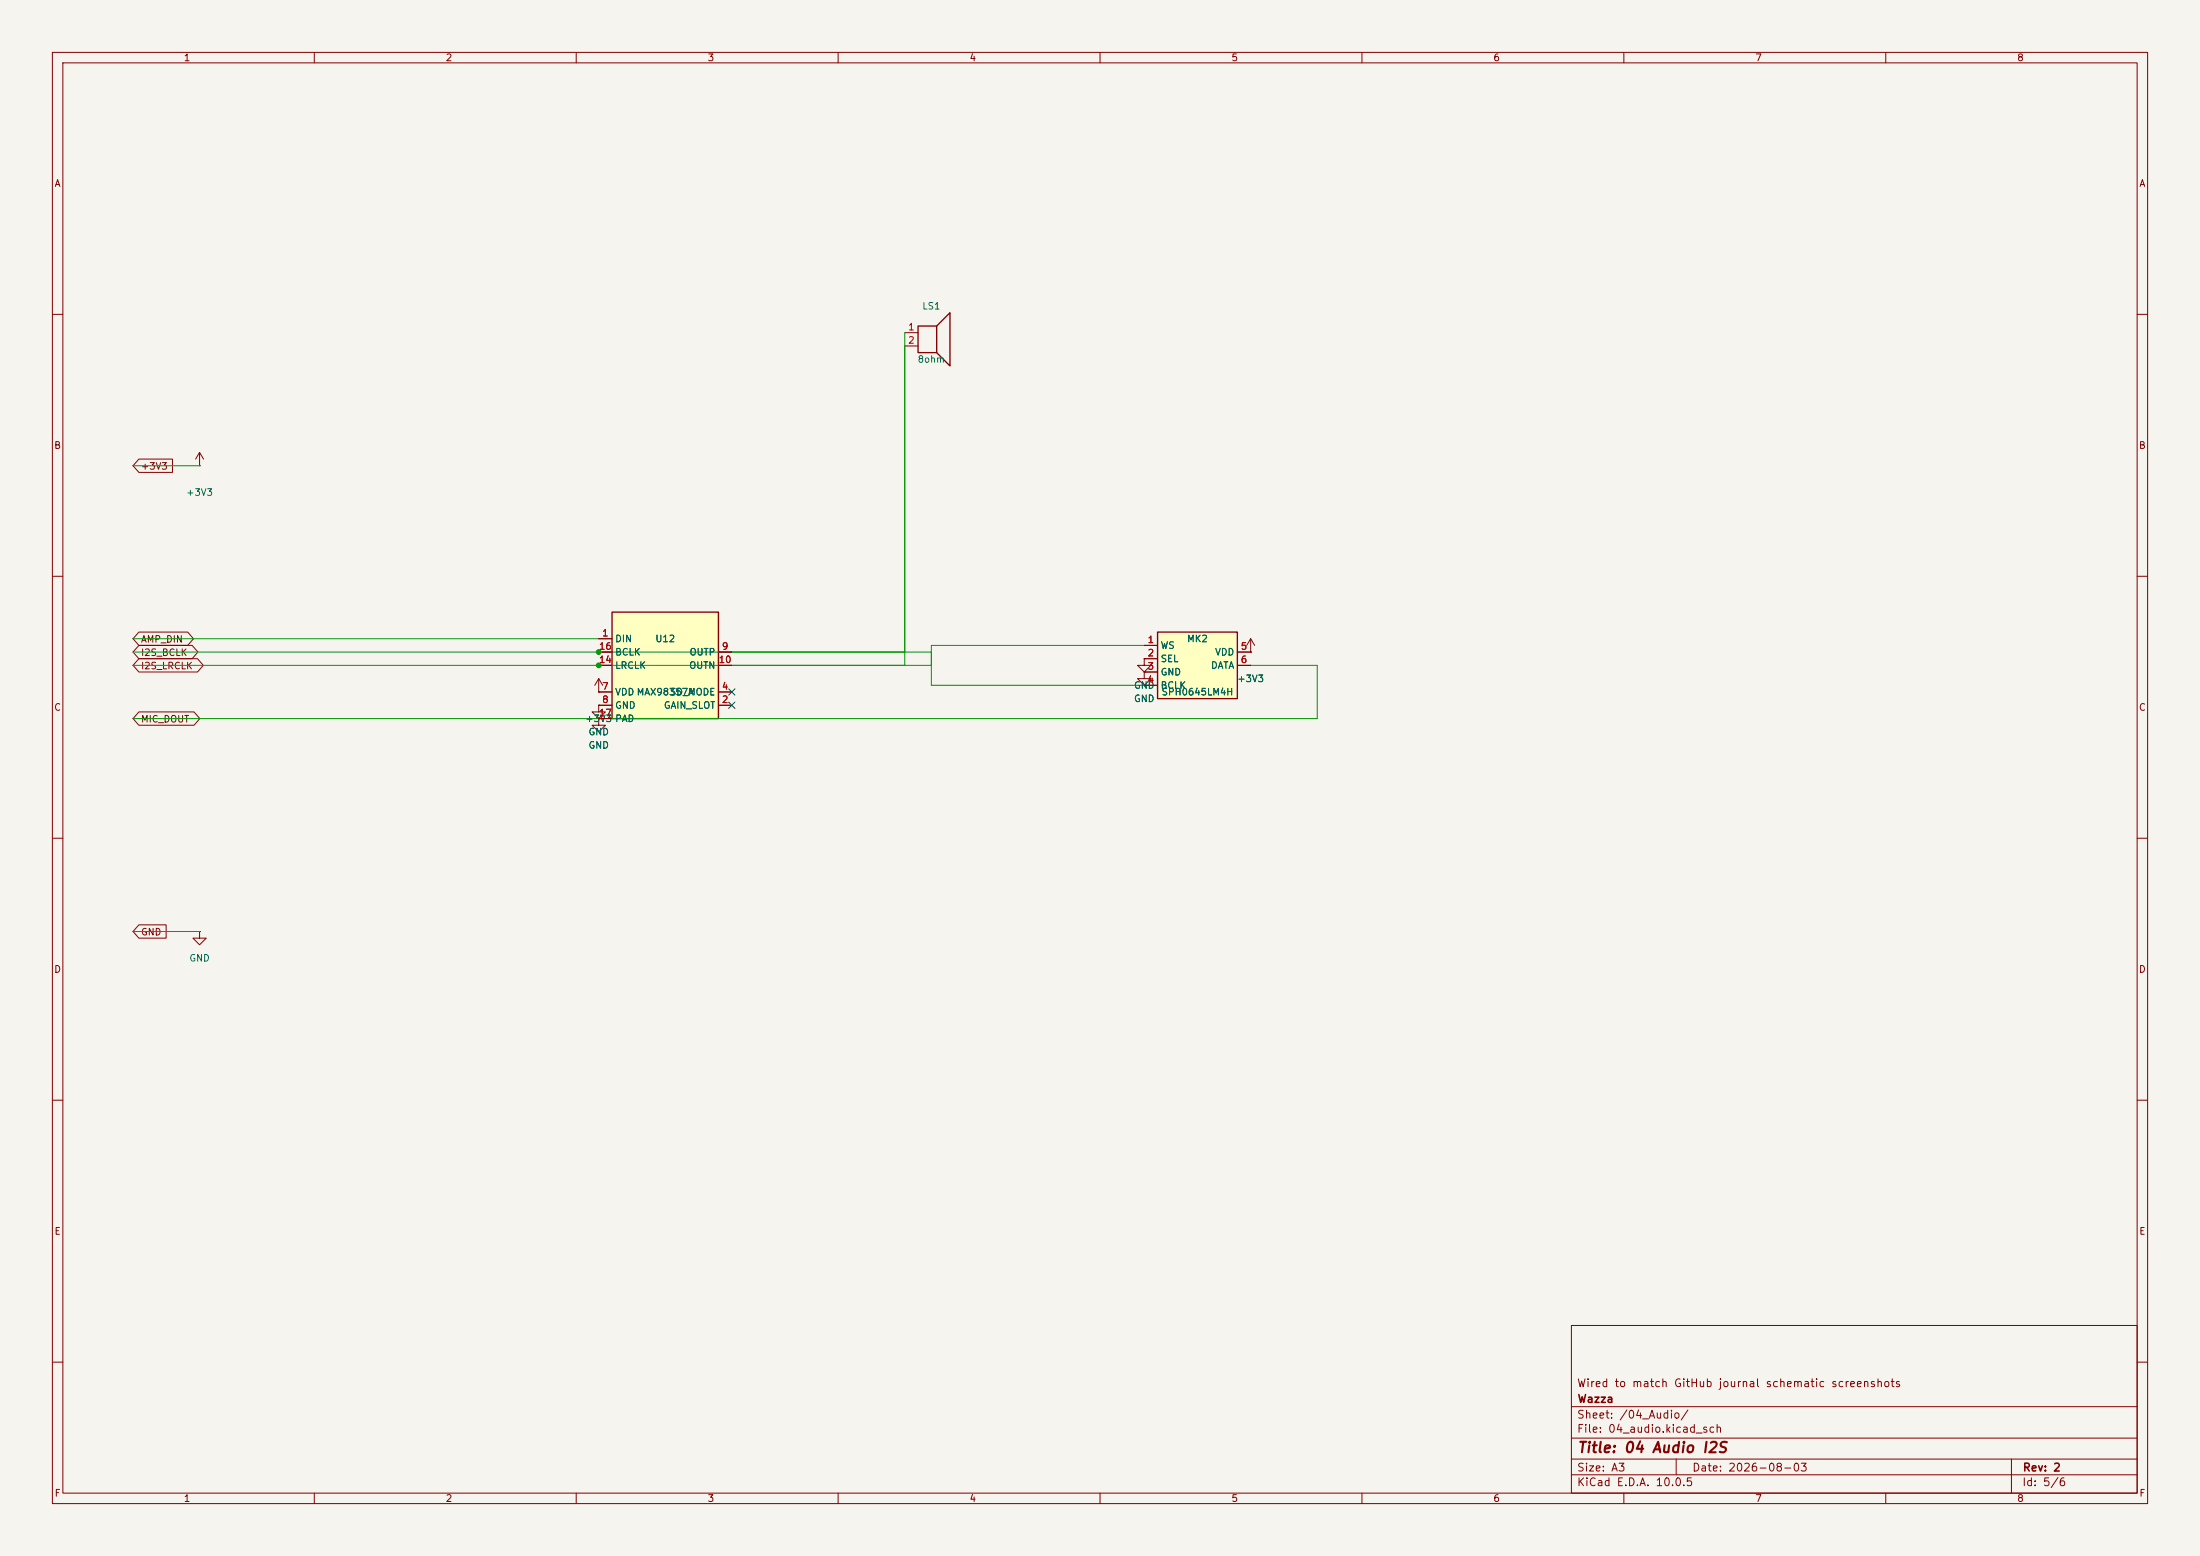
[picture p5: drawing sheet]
(kicad_sch
 (version 20260306)
 (generator "eeschema")
 (generator_version "10.0")
 (paper "A3")
 (title_block
  (title "04 Audio I2S")
  (date "2026-08-03")
  (rev "2")
  (company "Wazza")
  (comment 1 "Wired to match GitHub journal schematic screenshots"))
(lib_symbols
(symbol "Device:Speaker"
  (pin_names
   (offset 0) (hide yes))
  (exclude_from_sim no)
  (in_bom yes)
  (on_board yes)
  (in_pos_files yes)
  (duplicate_pin_numbers_are_jumpers no)
  (property "Reference" "LS" (at 1.27 5.715 0) (show_name no) (do_not_autoplace no) (effects (font (size 1.27 1.27)) (justify right)))
  (property "Value" "Speaker" (at 1.27 3.81 0) (show_name no) (do_not_autoplace no) (effects (font (size 1.27 1.27)) (justify right)))
  (property "Footprint" "" (at 0 -5.08 0) (show_name no) (do_not_autoplace no) (hide yes) (effects (font (size 1.27 1.27))))
  (property "Datasheet" "" (at -0.254 -1.27 0) (show_name no) (do_not_autoplace no) (hide yes) (effects (font (size 1.27 1.27))))
  (property "Description" "Speaker" (at 0 0 0) (show_name no) (do_not_autoplace no) (hide yes) (effects (font (size 1.27 1.27))))
  (symbol "Speaker_0_0"
   (rectangle (start -2.54 1.27) (end 1.016 -3.81) (stroke (width 0.254) (type default)) (fill (type none)))
   (polyline (pts (xy 1.016 1.27) (xy 3.556 3.81) (xy 3.556 -6.35) (xy 1.016 -3.81)) (stroke (width 0.254) (type default)) (fill (type none))))
  (symbol "Speaker_1_1"
   (pin input line (at -5.08 0 0) (length 2.54) (name "1" (effects (font (size 1.27 1.27)))) (number "1" (effects (font (size 1.27 1.27)))))
   (pin input line (at -5.08 -2.54 0) (length 2.54) (name "2" (effects (font (size 1.27 1.27)))) (number "2" (effects (font (size 1.27 1.27))))))
  (embedded_fonts no))
(symbol "Wazza:MAX98357A"
  (exclude_from_sim no)
  (in_bom yes)
  (on_board yes)
  (in_pos_files yes)
  (duplicate_pin_numbers_are_jumpers no)
  (property "Reference" "U" (at 0 12.7 0) (show_name no) (do_not_autoplace no) (effects (font (size 1.27 1.27))))
  (property "Value" "MAX98357A" (at 0 -12.7 0) (show_name no) (do_not_autoplace no) (effects (font (size 1.27 1.27))))
  (property "Footprint" "Package_DFN_QFN:QFN-16-1EP_3x3mm_P0.5mm" (at 0 0 0) (show_name no) (do_not_autoplace no) (hide yes) (effects (font (size 1.27 1.27))))
  (property "Datasheet" "" (at 0 0 0) (show_name no) (do_not_autoplace no) (hide yes) (effects (font (size 1.27 1.27))))
  (property "Description" "" (at 0 0 0) (show_name no) (do_not_autoplace no) (hide yes) (effects (font (size 1.27 1.27))))
  (symbol "MAX98357A_0_1"
   (rectangle (start -10.16 10.16) (end 10.16 -10.16) (stroke (width 0.254) (type default)) (fill (type background))))
  (symbol "MAX98357A_1_1"
   (pin input line (at -12.7 5.08 0) (length 2.54) (name "DIN" (effects (font (size 1.27 1.27)))) (number "1" (effects (font (size 1.27 1.27)))))
   (pin input line (at 12.7 -7.62 180) (length 2.54) (name "GAIN_SLOT" (effects (font (size 1.27 1.27)))) (number "2" (effects (font (size 1.27 1.27)))))
   (pin input line (at 12.7 -5.08 180) (length 2.54) (name "SD_MODE" (effects (font (size 1.27 1.27)))) (number "4" (effects (font (size 1.27 1.27)))))
   (pin power_in line (at -12.7 -5.08 0) (length 2.54) (name "VDD" (effects (font (size 1.27 1.27)))) (number "7" (effects (font (size 1.27 1.27)))))
   (pin power_in line (at -12.7 -7.62 0) (length 2.54) (name "GND" (effects (font (size 1.27 1.27)))) (number "8" (effects (font (size 1.27 1.27)))))
   (pin output line (at 12.7 2.54 180) (length 2.54) (name "OUTP" (effects (font (size 1.27 1.27)))) (number "9" (effects (font (size 1.27 1.27)))))
   (pin output line (at 12.7 0 180) (length 2.54) (name "OUTN" (effects (font (size 1.27 1.27)))) (number "10" (effects (font (size 1.27 1.27)))))
   (pin input line (at -12.7 0 0) (length 2.54) (name "LRCLK" (effects (font (size 1.27 1.27)))) (number "14" (effects (font (size 1.27 1.27)))))
   (pin input line (at -12.7 2.54 0) (length 2.54) (name "BCLK" (effects (font (size 1.27 1.27)))) (number "16" (effects (font (size 1.27 1.27)))))
   (pin passive line (at -12.7 -10.16 0) (length 2.54) (name "PAD" (effects (font (size 1.27 1.27)))) (number "17" (effects (font (size 1.27 1.27))))))
  (embedded_fonts no))
(symbol "Wazza:SPH0645LM4H"
  (exclude_from_sim no)
  (in_bom yes)
  (on_board yes)
  (in_pos_files yes)
  (duplicate_pin_numbers_are_jumpers no)
  (property "Reference" "MK" (at 0 8.89 0) (show_name no) (do_not_autoplace no) (effects (font (size 1.27 1.27))))
  (property "Value" "SPH0645LM4H" (at 0 -8.89 0) (show_name no) (do_not_autoplace no) (effects (font (size 1.27 1.27))))
  (property "Footprint" "" (at 0 0 0) (show_name no) (do_not_autoplace no) (hide yes) (effects (font (size 1.27 1.27))))
  (property "Datasheet" "" (at 0 0 0) (show_name no) (do_not_autoplace no) (hide yes) (effects (font (size 1.27 1.27))))
  (property "Description" "" (at 0 0 0) (show_name no) (do_not_autoplace no) (hide yes) (effects (font (size 1.27 1.27))))
  (symbol "SPH0645LM4H_0_1"
   (rectangle (start -7.62 6.35) (end 7.62 -6.35) (stroke (width 0.254) (type default)) (fill (type background))))
  (symbol "SPH0645LM4H_1_1"
   (pin input line (at -10.16 3.81 0) (length 2.54) (name "WS" (effects (font (size 1.27 1.27)))) (number "1" (effects (font (size 1.27 1.27)))))
   (pin input line (at -10.16 1.27 0) (length 2.54) (name "SEL" (effects (font (size 1.27 1.27)))) (number "2" (effects (font (size 1.27 1.27)))))
   (pin power_in line (at -10.16 -1.27 0) (length 2.54) (name "GND" (effects (font (size 1.27 1.27)))) (number "3" (effects (font (size 1.27 1.27)))))
   (pin input line (at -10.16 -3.81 0) (length 2.54) (name "BCLK" (effects (font (size 1.27 1.27)))) (number "4" (effects (font (size 1.27 1.27)))))
   (pin power_in line (at 10.16 2.54 180) (length 2.54) (name "VDD" (effects (font (size 1.27 1.27)))) (number "5" (effects (font (size 1.27 1.27)))))
   (pin output line (at 10.16 0 180) (length 2.54) (name "DATA" (effects (font (size 1.27 1.27)))) (number "6" (effects (font (size 1.27 1.27))))))
  (embedded_fonts no))
(symbol "power:+3V3"
  (power global)
  (pin_numbers (hide yes))
  (pin_names
   (offset 0) (hide yes))
  (exclude_from_sim no)
  (in_bom yes)
  (on_board yes)
  (in_pos_files yes)
  (duplicate_pin_numbers_are_jumpers no)
  (property "Reference" "#PWR" (at 0 -3.81 0) (show_name no) (do_not_autoplace no) (hide yes) (effects (font (size 1.27 1.27))))
  (property "Value" "+3V3" (at 0 3.556 0) (show_name no) (do_not_autoplace no) (effects (font (size 1.27 1.27))))
  (property "Footprint" "" (at 0 0 0) (show_name no) (do_not_autoplace no) (hide yes) (effects (font (size 1.27 1.27))))
  (property "Datasheet" "" (at 0 0 0) (show_name no) (do_not_autoplace no) (hide yes) (effects (font (size 1.27 1.27))))
  (property "Description" "Power symbol creates a global label with name \"+3V3\"" (at 0 0 0) (show_name no) (do_not_autoplace no) (hide yes) (effects (font (size 1.27 1.27))))
  (symbol "+3V3_0_1"
   (polyline (pts (xy -0.762 1.27) (xy 0 2.54)) (stroke (width 0) (type default)) (fill (type none)))
   (polyline (pts (xy 0 2.54) (xy 0.762 1.27)) (stroke (width 0) (type default)) (fill (type none)))
   (polyline (pts (xy 0 0) (xy 0 2.54)) (stroke (width 0) (type default)) (fill (type none))))
  (symbol "+3V3_1_1"
   (pin power_in line (at 0 0 90) (length 0) (name "" (effects (font (size 1.27 1.27)))) (number "1" (effects (font (size 1.27 1.27))))))
  (embedded_fonts no))
(symbol "power:GND"
  (power global)
  (pin_numbers (hide yes))
  (pin_names
   (offset 0) (hide yes))
  (exclude_from_sim no)
  (in_bom yes)
  (on_board yes)
  (in_pos_files yes)
  (duplicate_pin_numbers_are_jumpers no)
  (property "Reference" "#PWR" (at 0 -6.35 0) (show_name no) (do_not_autoplace no) (hide yes) (effects (font (size 1.27 1.27))))
  (property "Value" "GND" (at 0 -3.81 0) (show_name no) (do_not_autoplace no) (effects (font (size 1.27 1.27))))
  (property "Footprint" "" (at 0 0 0) (show_name no) (do_not_autoplace no) (hide yes) (effects (font (size 1.27 1.27))))
  (property "Datasheet" "" (at 0 0 0) (show_name no) (do_not_autoplace no) (hide yes) (effects (font (size 1.27 1.27))))
  (property "Description" "Power symbol creates a global label with name \"GND\" , ground" (at 0 0 0) (show_name no) (do_not_autoplace no) (hide yes) (effects (font (size 1.27 1.27))))
  (symbol "GND_0_1"
   (polyline (pts (xy 0 0) (xy 0 -1.27) (xy 1.27 -1.27) (xy 0 -2.54) (xy -1.27 -1.27) (xy 0 -1.27)) (stroke (width 0) (type default)) (fill (type none))))
  (symbol "GND_1_1"
   (pin power_in line (at 0 0 270) (length 0) (name "" (effects (font (size 1.27 1.27)))) (number "1" (effects (font (size 1.27 1.27))))))
  (embedded_fonts no)))
 (global_label "+3V3"
  (shape input)
  (at 25.4 88.9 0)
  (fields_autoplaced yes)
  (effects (font (size 1.27 1.27)) (justify left))
  (property "Intersheetrefs" "${INTERSHEET_REFS}" (at 25.4 88.9 0) (hide yes) (show_name no) (do_not_autoplace no) (effects (font (size 1.27 1.27)))))
 (wire
  (pts (xy 25.4 88.9) (xy 38.1 88.9))
  (stroke (width 0) (type default)))
 (global_label "GND"
  (shape input)
  (at 25.4 177.8 0)
  (fields_autoplaced yes)
  (effects (font (size 1.27 1.27)) (justify left))
  (property "Intersheetrefs" "${INTERSHEET_REFS}" (at 25.4 177.8 0) (hide yes) (show_name no) (do_not_autoplace no) (effects (font (size 1.27 1.27)))))
 (wire
  (pts (xy 25.4 177.8) (xy 38.1 177.8))
  (stroke (width 0) (type default)))
 (wire
  (pts (xy 139.7 124.46) (xy 172.72 124.46))
  (stroke (width 0) (type default)))
 (wire
  (pts (xy 172.72 124.46) (xy 172.72 63.5))
  (stroke (width 0) (type default)))
 (wire
  (pts (xy 139.7 127) (xy 172.72 127))
  (stroke (width 0) (type default)))
 (wire
  (pts (xy 172.72 127) (xy 172.72 66.04))
  (stroke (width 0) (type default)))
 (global_label "I2S_LRCLK"
  (shape bidirectional)
  (at 25.4 127 0)
  (fields_autoplaced yes)
  (effects (font (size 1.27 1.27)) (justify left))
  (property "Intersheetrefs" "${INTERSHEET_REFS}" (at 25.4 127 0) (hide yes) (show_name no) (do_not_autoplace no) (effects (font (size 1.27 1.27)))))
 (wire
  (pts (xy 25.4 127) (xy 114.3 127))
  (stroke (width 0) (type default)))
 (wire
  (pts (xy 114.3 127) (xy 177.8 127))
  (stroke (width 0) (type default)))
 (wire
  (pts (xy 177.8 127) (xy 177.8 123.19))
  (stroke (width 0) (type default)))
 (wire
  (pts (xy 177.8 123.19) (xy 218.44 123.19))
  (stroke (width 0) (type default)))
 (junction
  (at 114.3 127)
  (diameter 0)
  (color 0 0 0 0))
 (global_label "I2S_BCLK"
  (shape bidirectional)
  (at 25.4 124.46 0)
  (fields_autoplaced yes)
  (effects (font (size 1.27 1.27)) (justify left))
  (property "Intersheetrefs" "${INTERSHEET_REFS}" (at 25.4 124.46 0) (hide yes) (show_name no) (do_not_autoplace no) (effects (font (size 1.27 1.27)))))
 (wire
  (pts (xy 25.4 124.46) (xy 114.3 124.46))
  (stroke (width 0) (type default)))
 (wire
  (pts (xy 114.3 124.46) (xy 177.8 124.46))
  (stroke (width 0) (type default)))
 (wire
  (pts (xy 177.8 124.46) (xy 177.8 130.81))
  (stroke (width 0) (type default)))
 (wire
  (pts (xy 177.8 130.81) (xy 218.44 130.81))
  (stroke (width 0) (type default)))
 (junction
  (at 114.3 124.46)
  (diameter 0)
  (color 0 0 0 0))
 (global_label "AMP_DIN"
  (shape bidirectional)
  (at 25.4 121.92 0)
  (fields_autoplaced yes)
  (effects (font (size 1.27 1.27)) (justify left))
  (property "Intersheetrefs" "${INTERSHEET_REFS}" (at 25.4 121.92 0) (hide yes) (show_name no) (do_not_autoplace no) (effects (font (size 1.27 1.27)))))
 (wire
  (pts (xy 25.4 121.92) (xy 114.3 121.92))
  (stroke (width 0) (type default)))
 (global_label "MIC_DOUT"
  (shape bidirectional)
  (at 25.4 137.16 0)
  (fields_autoplaced yes)
  (effects (font (size 1.27 1.27)) (justify left))
  (property "Intersheetrefs" "${INTERSHEET_REFS}" (at 25.4 137.16 0) (hide yes) (show_name no) (do_not_autoplace no) (effects (font (size 1.27 1.27)))))
 (wire
  (pts (xy 25.4 137.16) (xy 251.46 137.16))
  (stroke (width 0) (type default)))
 (wire
  (pts (xy 251.46 137.16) (xy 251.46 127))
  (stroke (width 0) (type default)))
 (wire
  (pts (xy 251.46 127) (xy 238.76 127))
  (stroke (width 0) (type default)))
 (no_connect
  (at 139.7 134.62))
 (no_connect
  (at 139.7 132.08))
 (symbol
  (lib_id "Wazza:MAX98357A")
  (at 127 127 0)
  (unit 1)
  (body_style 1)
  (exclude_from_sim no)
  (in_bom yes)
  (on_board yes)
  (in_pos_files yes)
  (dnp no)
  (property "Reference" "U12" (at 127 121.92 0) (show_name no) (do_not_autoplace no) (effects (font (size 1.27 1.27))))
  (property "Value" "MAX98357A" (at 127 132.08 0) (show_name no) (do_not_autoplace no) (effects (font (size 1.27 1.27))))
  (property "Footprint" "" (at 127 127 0) (hide yes) (show_name no) (do_not_autoplace no) (effects (font (size 1.27 1.27))))
  (property "Datasheet" "~" (at 127 127 0) (hide yes) (show_name no) (do_not_autoplace no) (effects (font (size 1.27 1.27))))
  (property "Description" "" (at 127 127 0) (hide yes) (show_name no) (do_not_autoplace no) (effects (font (size 1.27 1.27))))

  (pin "1")
  (pin "2")
  (pin "4")
  (pin "7")
  (pin "8")
  (pin "9")
  (pin "10")
  (pin "14")
  (pin "16")
  (pin "17"))
 (symbol
  (lib_id "Wazza:SPH0645LM4H")
  (at 228.6 127 0)
  (unit 1)
  (body_style 1)
  (exclude_from_sim no)
  (in_bom yes)
  (on_board yes)
  (in_pos_files yes)
  (dnp no)
  (property "Reference" "MK2" (at 228.6 121.92 0) (show_name no) (do_not_autoplace no) (effects (font (size 1.27 1.27))))
  (property "Value" "SPH0645LM4H" (at 228.6 132.08 0) (show_name no) (do_not_autoplace no) (effects (font (size 1.27 1.27))))
  (property "Footprint" "" (at 228.6 127 0) (hide yes) (show_name no) (do_not_autoplace no) (effects (font (size 1.27 1.27))))
  (property "Datasheet" "~" (at 228.6 127 0) (hide yes) (show_name no) (do_not_autoplace no) (effects (font (size 1.27 1.27))))
  (property "Description" "" (at 228.6 127 0) (hide yes) (show_name no) (do_not_autoplace no) (effects (font (size 1.27 1.27))))

  (pin "1")
  (pin "2")
  (pin "3")
  (pin "4")
  (pin "5")
  (pin "6"))
 (symbol
  (lib_id "Device:Speaker")
  (at 177.8 63.5 0)
  (unit 1)
  (body_style 1)
  (exclude_from_sim no)
  (in_bom yes)
  (on_board yes)
  (in_pos_files yes)
  (dnp no)
  (property "Reference" "LS1" (at 177.8 58.42 0) (show_name no) (do_not_autoplace no) (effects (font (size 1.27 1.27))))
  (property "Value" "8ohm" (at 177.8 68.58 0) (show_name no) (do_not_autoplace no) (effects (font (size 1.27 1.27))))
  (property "Footprint" "" (at 177.8 63.5 0) (hide yes) (show_name no) (do_not_autoplace no) (effects (font (size 1.27 1.27))))
  (property "Datasheet" "~" (at 177.8 63.5 0) (hide yes) (show_name no) (do_not_autoplace no) (effects (font (size 1.27 1.27))))
  (property "Description" "" (at 177.8 63.5 0) (hide yes) (show_name no) (do_not_autoplace no) (effects (font (size 1.27 1.27))))

  (pin "1")
  (pin "2"))
 (symbol
  (lib_id "power:+3V3")
  (at 114.3 132.08 0)
  (unit 1)
  (body_style 1)
  (exclude_from_sim no)
  (in_bom no)
  (on_board no)
  (in_pos_files no)
  (dnp no)
  (property "Reference" "#PWR01" (at 114.3 127 0) (hide yes) (show_name no) (do_not_autoplace no) (effects (font (size 1.27 1.27))))
  (property "Value" "+3V3" (at 114.3 137.16 0) (show_name no) (do_not_autoplace no) (effects (font (size 1.27 1.27))))
  (property "Footprint" "" (at 114.3 132.08 0) (hide yes) (show_name no) (do_not_autoplace no) (effects (font (size 1.27 1.27))))
  (property "Datasheet" "~" (at 114.3 132.08 0) (hide yes) (show_name no) (do_not_autoplace no) (effects (font (size 1.27 1.27))))
  (property "Description" "" (at 114.3 132.08 0) (hide yes) (show_name no) (do_not_autoplace no) (effects (font (size 1.27 1.27))))

  (pin "1"))
 (symbol
  (lib_id "power:+3V3")
  (at 238.76 124.46 0)
  (unit 1)
  (body_style 1)
  (exclude_from_sim no)
  (in_bom no)
  (on_board no)
  (in_pos_files no)
  (dnp no)
  (property "Reference" "#PWR02" (at 238.76 119.38 0) (hide yes) (show_name no) (do_not_autoplace no) (effects (font (size 1.27 1.27))))
  (property "Value" "+3V3" (at 238.76 129.54 0) (show_name no) (do_not_autoplace no) (effects (font (size 1.27 1.27))))
  (property "Footprint" "" (at 238.76 124.46 0) (hide yes) (show_name no) (do_not_autoplace no) (effects (font (size 1.27 1.27))))
  (property "Datasheet" "~" (at 238.76 124.46 0) (hide yes) (show_name no) (do_not_autoplace no) (effects (font (size 1.27 1.27))))
  (property "Description" "" (at 238.76 124.46 0) (hide yes) (show_name no) (do_not_autoplace no) (effects (font (size 1.27 1.27))))

  (pin "1"))
 (symbol
  (lib_id "power:GND")
  (at 114.3 134.62 0)
  (unit 1)
  (body_style 1)
  (exclude_from_sim no)
  (in_bom no)
  (on_board no)
  (in_pos_files no)
  (dnp no)
  (property "Reference" "#PWR03" (at 114.3 129.54 0) (hide yes) (show_name no) (do_not_autoplace no) (effects (font (size 1.27 1.27))))
  (property "Value" "GND" (at 114.3 139.7 0) (show_name no) (do_not_autoplace no) (effects (font (size 1.27 1.27))))
  (property "Footprint" "" (at 114.3 134.62 0) (hide yes) (show_name no) (do_not_autoplace no) (effects (font (size 1.27 1.27))))
  (property "Datasheet" "~" (at 114.3 134.62 0) (hide yes) (show_name no) (do_not_autoplace no) (effects (font (size 1.27 1.27))))
  (property "Description" "" (at 114.3 134.62 0) (hide yes) (show_name no) (do_not_autoplace no) (effects (font (size 1.27 1.27))))

  (pin "1"))
 (symbol
  (lib_id "power:GND")
  (at 114.3 137.16 0)
  (unit 1)
  (body_style 1)
  (exclude_from_sim no)
  (in_bom no)
  (on_board no)
  (in_pos_files no)
  (dnp no)
  (property "Reference" "#PWR04" (at 114.3 132.08 0) (hide yes) (show_name no) (do_not_autoplace no) (effects (font (size 1.27 1.27))))
  (property "Value" "GND" (at 114.3 142.24 0) (show_name no) (do_not_autoplace no) (effects (font (size 1.27 1.27))))
  (property "Footprint" "" (at 114.3 137.16 0) (hide yes) (show_name no) (do_not_autoplace no) (effects (font (size 1.27 1.27))))
  (property "Datasheet" "~" (at 114.3 137.16 0) (hide yes) (show_name no) (do_not_autoplace no) (effects (font (size 1.27 1.27))))
  (property "Description" "" (at 114.3 137.16 0) (hide yes) (show_name no) (do_not_autoplace no) (effects (font (size 1.27 1.27))))

  (pin "1"))
 (symbol
  (lib_id "power:GND")
  (at 218.44 128.27 0)
  (unit 1)
  (body_style 1)
  (exclude_from_sim no)
  (in_bom no)
  (on_board no)
  (in_pos_files no)
  (dnp no)
  (property "Reference" "#PWR05" (at 218.44 123.19 0) (hide yes) (show_name no) (do_not_autoplace no) (effects (font (size 1.27 1.27))))
  (property "Value" "GND" (at 218.44 133.35 0) (show_name no) (do_not_autoplace no) (effects (font (size 1.27 1.27))))
  (property "Footprint" "" (at 218.44 128.27 0) (hide yes) (show_name no) (do_not_autoplace no) (effects (font (size 1.27 1.27))))
  (property "Datasheet" "~" (at 218.44 128.27 0) (hide yes) (show_name no) (do_not_autoplace no) (effects (font (size 1.27 1.27))))
  (property "Description" "" (at 218.44 128.27 0) (hide yes) (show_name no) (do_not_autoplace no) (effects (font (size 1.27 1.27))))

  (pin "1"))
 (symbol
  (lib_id "power:GND")
  (at 218.44 125.73 0)
  (unit 1)
  (body_style 1)
  (exclude_from_sim no)
  (in_bom no)
  (on_board no)
  (in_pos_files no)
  (dnp no)
  (property "Reference" "#PWR06" (at 218.44 120.65 0) (hide yes) (show_name no) (do_not_autoplace no) (effects (font (size 1.27 1.27))))
  (property "Value" "GND" (at 218.44 130.81 0) (show_name no) (do_not_autoplace no) (effects (font (size 1.27 1.27))))
  (property "Footprint" "" (at 218.44 125.73 0) (hide yes) (show_name no) (do_not_autoplace no) (effects (font (size 1.27 1.27))))
  (property "Datasheet" "~" (at 218.44 125.73 0) (hide yes) (show_name no) (do_not_autoplace no) (effects (font (size 1.27 1.27))))
  (property "Description" "" (at 218.44 125.73 0) (hide yes) (show_name no) (do_not_autoplace no) (effects (font (size 1.27 1.27))))

  (pin "1"))
 (symbol
  (lib_id "power:+3V3")
  (at 38.1 88.9 0)
  (unit 1)
  (body_style 1)
  (exclude_from_sim no)
  (in_bom no)
  (on_board no)
  (in_pos_files no)
  (dnp no)
  (property "Reference" "#PWR07" (at 38.1 83.82 0) (hide yes) (show_name no) (do_not_autoplace no) (effects (font (size 1.27 1.27))))
  (property "Value" "+3V3" (at 38.1 93.98 0) (show_name no) (do_not_autoplace no) (effects (font (size 1.27 1.27))))
  (property "Footprint" "" (at 38.1 88.9 0) (hide yes) (show_name no) (do_not_autoplace no) (effects (font (size 1.27 1.27))))
  (property "Datasheet" "~" (at 38.1 88.9 0) (hide yes) (show_name no) (do_not_autoplace no) (effects (font (size 1.27 1.27))))
  (property "Description" "" (at 38.1 88.9 0) (hide yes) (show_name no) (do_not_autoplace no) (effects (font (size 1.27 1.27))))

  (pin "1"))
 (symbol
  (lib_id "power:GND")
  (at 38.1 177.8 0)
  (unit 1)
  (body_style 1)
  (exclude_from_sim no)
  (in_bom no)
  (on_board no)
  (in_pos_files no)
  (dnp no)
  (property "Reference" "#PWR08" (at 38.1 172.72 0) (hide yes) (show_name no) (do_not_autoplace no) (effects (font (size 1.27 1.27))))
  (property "Value" "GND" (at 38.1 182.88 0) (show_name no) (do_not_autoplace no) (effects (font (size 1.27 1.27))))
  (property "Footprint" "" (at 38.1 177.8 0) (hide yes) (show_name no) (do_not_autoplace no) (effects (font (size 1.27 1.27))))
  (property "Datasheet" "~" (at 38.1 177.8 0) (hide yes) (show_name no) (do_not_autoplace no) (effects (font (size 1.27 1.27))))
  (property "Description" "" (at 38.1 177.8 0) (hide yes) (show_name no) (do_not_autoplace no) (effects (font (size 1.27 1.27))))

  (pin "1"))
 (embedded_fonts no))
